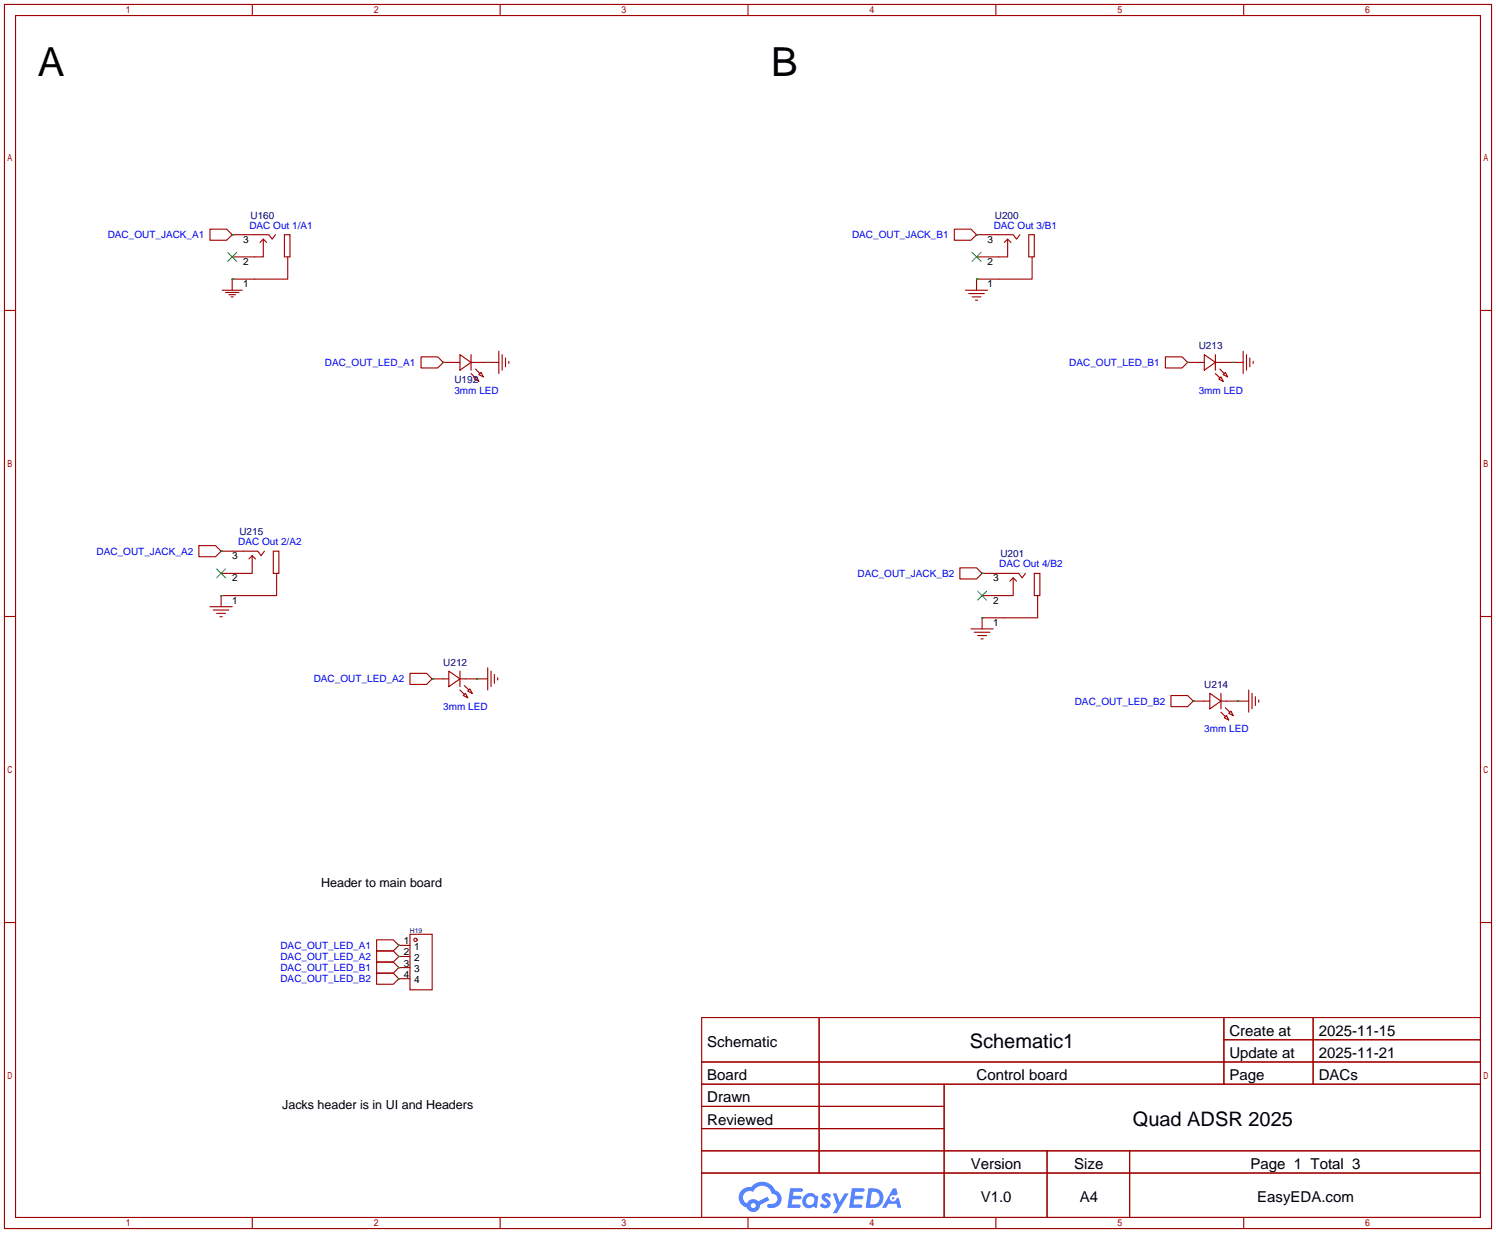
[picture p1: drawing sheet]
<svg xmlns="http://www.w3.org/2000/svg" width="342mm" height="282mm" viewBox="0 0 342 282" stroke-linecap="round" stroke-linejoin="round" font-family="sans-serif">
<g fill="none" stroke="#a10000" stroke-width=".25">
<path d="M1 1h340v280h-340zM3.6 3.6h334.9v274.9h-334.9zM57.7 1v2.6M114.3 1v2.6M171 1v2.6M227.7 1v2.6M284.3 1v2.6M1 71h2.6M338.5 71h2.5M1 141h2.6M338.5 141h2.5M1 211h2.6"/>
<path d="M338.5 211h2.5M160.4 232.8h178.1v45.7h-178.1zM187.3 232.8v35.5M279.8 232.8v15.2M279.8 237.8h58.7M300.2 232.8v15.2M160.4 242.9h178.1M160.4 248h178.1M160.4 253.1h55.5M160.4 258.2h55.5M215.9 248v30.5M57.7 278.5v2.5"/>
<path d="M114.3 278.5v2.5M160.4 263.2h178.1M160.4 268.3h178.1M171 278.5v2.5M227.7 278.5v2.5M239.4 263.2v15.3M258.3 263.2v15.3M284.3 278.5v2.5"/>
</g>
<g fill="#5487ff">
<path d="M188.2 273.2a1.3 1.3 0 0 1 1.8 .2l-.4 .7a.54 .54 0 0 0-.9-.3l.1 .2a1.28 1.28 0 0 1 .8 2 1.53 1.53 0 0 1-2.2-.2l.5-.6 .8 .4a.31 .31 0 0 0 .4-.3 .31 .31 0 0 0-.3-.3 1.12 1.12 0 0 1-.6-1.8z"/>
<path d="M190.4 273h.9l.6 1.9 1.2-1.9h.9l-2.7 4.5h-.9l1-1.7z"/>
<path d="M180.7 271.8h2.2a.46 .46 0 0 1 .5 .1 .46 .46 0 0 1 .1 .5l-.3 .2h-1.8l-.1 .9h1.6a.4 .4 0 0 1 .4 .5 .4 .4 0 0 1-.4 .3h-1.7l-.2 1.2h1.4a.46 .46 0 0 1 .5 .1 .46 .46 0 0 1 .1 .5l-.3 .2h-2.7z"/>
<path d="M194.8 271.8h2.2a.47 .47 0 0 1 .5 .1 .47 .47 0 0 1 .1 .5l-.3 .2h-1.8l-.1 .9h1.6a.4 .4 0 0 1 .4 .5 .4 .4 0 0 1-.4 .3h-1.7l-.2 1.2h1.4a.46 .46 0 0 1 .5 .1 .46 .46 0 0 1 .1 .5l-.3 .2h-2.7z"/>
<path d="M204.2 271.8h.7l.4 1.4-.7 .3a.75 .75 0 0 0-1.1 .3 .75 .75 0 0 0 .5 1 .75 .75 0 0 0 .9-.6l.5-.3 .7 2.4h-.9l-.2-1h-1.9l-.5 1h-.9z"/>
<path d="M198.6 271.8l-.7 4.5h1.5a2.27 2.27 0 0 0 2.6-2.3 2.27 2.27 0 0 0-2.7-2.2zM199.3 272.6a1.5 1.5 0 0 1 1.8 1.5 1.5 1.5 0 0 1-1.9 1.4h-.3z"/>
<path d="M184 273.4a1.6 1.6 0 0 0-.3 2.3 1.6 1.6 0 0 0 2.3 .2l.8 .4 .3-2.5-.2-.3h-.5a1.58 1.58 0 0 0-2.4-.1zM184.6 274a.99 .99 0 0 1 1.6 .5 .99 .99 0 0 1-1.3 1.1 .98 .98 0 0 1-.3-1.6z"/>
<path d="M169.6 272.2a2.37 2.37 0 0 0 1.2 4 1.54 1.54 0 0 0 1.7 1 1.54 1.54 0 0 0 1.3-1.6l2.1-1.1-.5-.8-2 1.1a1.57 1.57 0 0 0-2.6 .5 1.5 1.5 0 0 1-.8-2.1 1.5 1.5 0 0 1 2.2-.6 2.23 2.23 0 0 1 2.3-1.4 2.23 2.23 0 0 1 2 1.9 1.16 1.16 0 0 1 1.2 1 1.16 1.16 0 0 1-1.1 1.3h-.6a.47 .47 0 0 0-.6 .4 .47 .47 0 0 0 .4 .5 2.14 2.14 0 0 0 2.7-1.3 2.14 2.14 0 0 0-1.3-2.8 3.2 3.2 0 0 0-5.5-.7l-1.1 .1zM171.6 275.8a.6 .6 0 0 1 1.2 0 .6 .6 0 0 1-1.2 0z"/>
<circle cx="204.2" cy="274.1" r=".28"/>
</g>
<g fill="none" stroke="#a10000" stroke-width=".25">
<path d="M48 52.4h3.8l1.3 1.3-1.3 1.3h-3.8zM53.1 53.7h8.4l.7 1 .8-1M53.1 53.7h.1M59.4 55.5l.8-.8 .8 .8M60.2 54.7v4.1h-7.1M65 53.7h1.3v5.1h-1.3zM65.8 58.8v5h-12.7M218.2 52.4h3.8l1.3 1.3-1.3 1.3h-3.8zM223.3 53.7h8.3l.8 1 .8-1M223.3 53.7h.1M229.6 55.5l.8-.8 .7 .8M230.4 54.7v4.1h-7.1"/>
<path d="M235.2 53.7h1.3v5.1h-1.3zM236 58.8v5h-12.7v2.6M50.8 66.4h4.6M51.6 66.9h3M52.3 67.4h1.5M52.8 67.9h.5M53.1 63.8h.1M53.1 63.8v2.6M220.7 66.4h5.1M221.5 67.1h3.5M222.2 67.9h2.1M223 68.7h.5"/>
<path d="M96.3 81.6h3.8l1.2 1.3-1.2 1.3h-3.8zM101.3 82.9h.1M101.3 82.9h3.9M105.2 81.1l2.5 1.8-2.5 1.8zM107.7 85.4l1 1.1M107.7 82.9h6.3M107.7 81.1v3.6M108.5 86.7l.5-.5 .5 1zM108.7 84.4l1 1M109.5 85.7l.5-.5 .5 1zM114 80.4v5M114.8 81.1v3.6"/>
<path d="M115.6 81.9v2M116.3 82.6v.5M266.4 81.6h3.9l1.2 1.3-1.2 1.3h-3.9zM271.5 82.9h.1M271.5 82.9h3.8M275.3 81.1l2.6 1.8-2.6 1.8zM277.9 82.9h6.3M277.9 85.4l1 1.1M277.9 81.1v3.6M278.9 84.4l1 1M279.1 86.2l.6 1-1.1-.5zM279.7 85.7l.5-.5 .5 1z"/>
<path d="M284.2 80.4v5M285 81.1v3.6M285.8 81.9v2M286.5 82.6v.5M45.5 124.8h3.8l1.2 1.3-1.2 1.2h-3.8zM48 138.8h5.1M48.8 139.5h3.5M50.5 126.1h8.4l.8 1 .8-1M50.5 126.1h.1M56.9 127.9l.8-.8 .7 .8M57.7 127.1v4.1h-7.2M62.5 126.1h1.3v5.1h-1.3z"/>
<path d="M63.2 131.2v5h-12.7v2.6M219.5 129.9h3.8l1.2 1.3-1.2 1.2h-3.8zM224.5 131.2h8.4l.8 1 .7-1M224.5 131.2h.1M230.9 132.9l.7-.7 .8 .7M231.6 132.2v4h-7.1M236.5 131.2h1.2v5h-1.2zM237.2 136.2v5.1h-12.7v2.6M49.5 140.3h2.1M50.3 141.1h.5M93.7 154h3.8l1.3 1.3-1.3 1.3h-3.8zM98.8 155.3h.1"/>
<path d="M98.8 155.3h3.8M102.6 153.5l2.6 1.8-2.6 1.8zM105.2 157.8l1 1M105.2 155.3h6.3M105.2 153.5v3.6M105.9 159.1l.5-.5 .5 1zM106.2 156.8l1 1M106.9 158.1l.5-.5 .5 1zM111.5 152.7v5.1M112.3 153.5v3.6M113 154.3v2M113.8 155v.5"/>
<path d="M222 143.9h5.1M222.8 144.6h3.5M223.5 145.4h2.1M224.3 146.1h.5M267.7 159.1h3.8l1.3 1.3-1.3 1.2h-3.8zM276.6 158.6l2.5 1.8-2.5 1.7zM279.1 158.6v3.5M285.5 157.8v5.1M286.3 158.6v3.5M287 159.3v2.1M272.8 160.4h.1M272.8 160.4h3.8"/>
<path d="M279.1 162.9l1.1 1M279.1 160.4h6.4M279.9 164.2l.5-.5 .5 1zM280.2 161.9l1 1M280.9 163.2l.5-.5 .5 1zM287.8 160.1v.5M86.1 215h3.8l1.3 1.2-1.3 1.3h-3.8zM86.1 217.5h3.8l1.3 1.3-1.3 1.3h-3.8zM91.2 216.2h.1M91.2 218.8h.1M91.2 216.2h2.5M91.2 218.8h2.5"/>
<path d="M93.7 213.7h5.1v12.7h-5.1zM86.1 220.1h3.8l1.3 1.2-1.3 1.3h-3.8zM86.1 222.6h3.8l1.3 1.3-1.3 1.2h-3.8zM91.2 221.3h.1M91.2 223.9h.1M91.2 221.3h2.5M91.2 223.9h2.5"/>
<circle cx="95" cy="215" r=".38"/>
</g>
<path d="M52.1 57.7l2 2.1M54.1 57.7l-2 2.1M222.2 57.7l2.1 2.1M224.3 57.7l-2.1 2.1M49.5 130.1l2.1 2.1M51.6 130.1l-2.1 2.1M223.5 135.2l2.1 2.1M225.6 135.2l-2.1 2.1" fill="none" stroke="#3c3" stroke-width=".25"/>
<g fill="none" stroke="#008700" stroke-width=".25">
<path d="M53.1 53.7h.1M223.3 53.7h.1M53.1 63.8h.1M223.3 63.8h.1M101.3 82.9h.1M111.5 82.9h.1M271.5 82.9h.1M281.7 82.9h.1M50.5 136.2h.1M50.5 126.1h.1M224.5 131.2h.1M98.8 155.3h.1"/>
<path d="M109 155.3h.1M224.5 141.3h.1M272.8 160.4h.1M283 160.4h.1M91.2 216.2h.1M91.2 218.8h.1M91.2 221.3h.1M91.2 223.9h.1"/>
</g>
<g font-size="9.1">
<text x="8.6" y="17.5">A</text>
<text x="176.3" y="17.5">B</text>
</g>
<g font-size="4.6">
<text x="221.7" y="239.8">Schematic1</text>
<text x="259" y="257.6">Quad ADSR 2025</text>
</g>
<g font-size="3.4">
<text x="161.7" y="239.5">Schematic</text>
<text x="281.1" y="236.9">Create at</text>
<text x="301.5" y="236.9">2025-11-15</text>
<text x="281.1" y="242">Update at</text>
<text x="301.5" y="242">2025-11-21</text>
<text x="161.7" y="247.1">Board</text>
<text x="223.3" y="247.1">Control board</text>
<text x="281.1" y="247.1">Page</text>
<text x="301.5" y="247.1">DACs</text>
<text x="161.7" y="252.2">Drawn</text>
<text x="161.7" y="257.2">Reviewed</text>
<text x="221.9" y="267.4">Version</text>
<text x="245.6" y="267.4">Size</text>
<text x="285.9" y="267.4">Page 1 Total 3</text>
<text x="224.2" y="275">V1.0</text>
<text x="246.9" y="275">A4</text>
<text x="287.4" y="275">EasyEDA.com</text>
</g>
<g font-size="2.9">
<text x="73.4" y="202.9">Header to main board</text>
<text x="64.5" y="253.7">Jacks header is in UI and Headers</text>
</g>
<g font-size="2.3" fill="#00f">
<text x="57" y="52.3">DAC Out 1/A1</text>
<text x="227.2" y="52.3">DAC Out 3/B1</text>
<text x="24.6" y="54.5">DAC_OUT_JACK_A1</text>
<text x="194.8" y="54.5">DAC_OUT_JACK_B1</text>
<text x="74.3" y="83.7">DAC_OUT_LED_A1</text>
<text x="244.5" y="83.7">DAC_OUT_LED_B1</text>
<text x="103.9" y="90">3mm LED</text>
<text x="274.1" y="90">3mm LED</text>
<text x="54.5" y="124.7">DAC Out 2/A2</text>
<text x="22.1" y="126.9">DAC_OUT_JACK_A2</text>
<text x="196.1" y="131.9">DAC_OUT_JACK_B2</text>
<text x="228.5" y="129.8">DAC Out 4/B2</text>
<text x="71.7" y="156.1">DAC_OUT_LED_A2</text>
<text x="245.7" y="161.2">DAC_OUT_LED_B2</text>
<text x="101.3" y="162.4">3mm LED</text>
<text x="275.3" y="167.5">3mm LED</text>
<text x="64.1" y="217">DAC_OUT_LED_A1</text>
<text x="64.1" y="219.6">DAC_OUT_LED_A2</text>
<text x="64.1" y="222.1">DAC_OUT_LED_B1</text>
<text x="64.1" y="224.7">DAC_OUT_LED_B2</text>
</g>
<g font-size="2.3" fill="#000080">
<text x="57.3" y="50">U160</text>
<text x="227.4" y="50">U200</text>
<text x="274.1" y="79.9">U213</text>
<text x="103.9" y="87.5">U192</text>
<text x="54.7" y="122.4">U215</text>
<text x="228.7" y="127.5">U201</text>
<text x="101.3" y="152.3">U212</text>
<text x="275.3" y="157.3">U214</text>
</g>
<g font-size="2.3">
<text x="55.6" y="55.5">3</text>
<text x="225.8" y="55.5">3</text>
<text x="55.6" y="65.7">1</text>
<text x="55.6" y="60.6">2</text>
<text x="225.8" y="65.7">1</text>
<text x="225.8" y="60.6">2</text>
<text x="53.1" y="127.9">3</text>
<text x="53.1" y="133">2</text>
<text x="227.1" y="133">3</text>
<text x="53.1" y="138.1">1</text>
<text x="227.1" y="143.1">1</text>
<text x="227.1" y="138.1">2</text>
<text x="92.3" y="216">1</text>
<text x="92.3" y="218.5">2</text>
<text x="92.3" y="221.1">3</text>
<text x="94.7" y="217.3">1</text>
<text x="94.7" y="219.8">2</text>
<text x="92.3" y="223.6">4</text>
<text x="94.7" y="222.3">3</text>
<text x="94.7" y="224.9">4</text>
</g>
<text font-size="1.5" fill="#000080" x="93.7" y="213.4">H19</text>
</svg>
